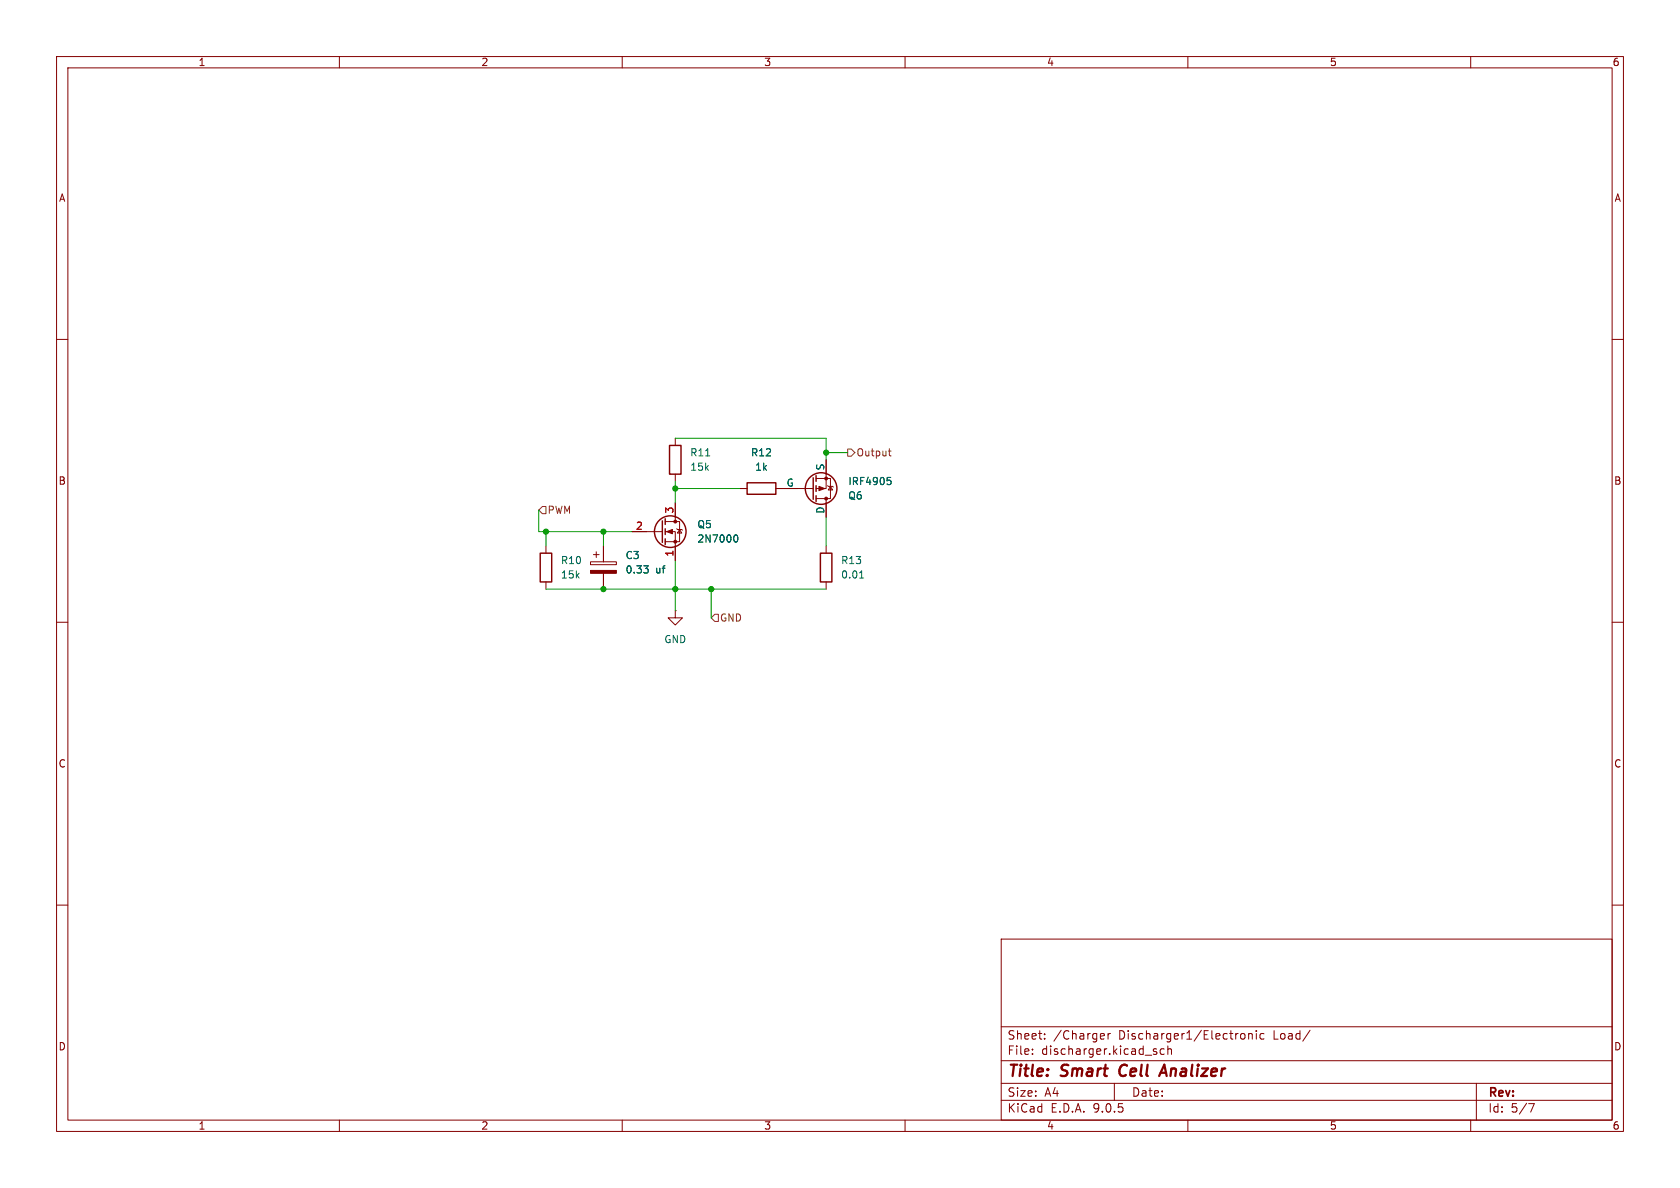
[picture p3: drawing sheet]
<svg xmlns="http://www.w3.org/2000/svg" width="297mm" height="210mm" viewBox="0 0 297 210" stroke-linecap="round" stroke-linejoin="round" font-family="sans-serif">
<g fill="none" stroke="#840000" stroke-width=".18">
<path d="M10 10h277v190h-277zM12 12h273v186h-273zM60 10v2M110 10v2M160 10v2M210 10v2M260 10v2M10 60h2M119.4 77.5v1.2M285 60h2M96.5 96.5v1.3M104.4 99.3h4.6v.5h-4.6z"/>
<path d="M104.9 98h1M105.4 97.5v1.1M106.7 96.5v2.8M111.8 94h5.3M117.6 92.2h2.5v3.6h-2.5M117.6 94h1.8v5.1M119.4 83.8v1.3M119.4 88.9v3.3M119.6 93.5l.2 .1h.7l.1 .1M120.1 93.6l.4 .6h-.7zM130.8 86.4h1.3M137.2 86.4h6.6"/>
<path d="M144.3 84.6h2.5v3.5h-2.5M146 81.3v5.1h-1.7M146 88.1v3.3M146 96.5v1.3M146.3 85.9l.1 .1h.8l.1 .1M146.8 86l.4 .6h-.8zM10 110h2M96.5 102.9v1.2M106.7 101.3v2.8M119.4 108v1.2h1.2l-1.2 1.3-1.3-1.3h1.3M119.4 108h.1M146 102.9v1.2"/>
<path d="M285 110h2M10 160h2M177 166h108v32h-108zM285 160h2M60 198v2M110 198v2M160 198v2M177 194.5h108M177 191.5h108M177 187.5h108M177 181.5h108M182.5 186.3v.1"/>
<path d="M182.5 185.5v.1M184.7 183.6v.1M184.7 182.8v.1M195 182.7l.2 .4-.7 .1M195.2 183.6l-.2 .1M195.9 182.7v1M196.3 182.7l-.3 .1-.1 .2M197 191.5v3M204.1 185.9l.4 .1v.2l-.2 .2h-.3M204.1 185.4l.4 .1M205.8 185.5l-.4-.1-.3 .3v.4l.1 .2h.6M206.5 185.5l.2-.1 .3 .1 .1 .9"/>
<path d="M206.5 184.9v1.5M210 198v2M219.5 182.8l.3-.1 .3 .3v.4l-.1 .2h-.5M220.7 182.8l.3-.1 .3 .1 .1 .9M220.7 182.7v1M222.1 182.2v.1M222.1 182.7v1M223.5 182.8l-.5-.1-.3 .3v.4l.2 .2h.6M231.6 182.1l-1.3 2M260 198v2M261 191.5v6.5M270.2 195.1h1l-.6 1.5"/>
</g>
<path d="M198.2 188.5a1.27 1.27 0 0 0 0 1.6M204.9 190.2l.9-2 .5 2M205.2 189.6h.9" fill="none" stroke="#840000" stroke-width=".4"/>
<g fill="none" stroke="#840000" stroke-width=".25">
<path d="M118.4 78.7h2v5.1h-2zM95.5 97.8h2v5.1h-2zM117.1 92.1v3.8M117.6 91.7v1M117.6 93.5v1M117.6 95.3v1M132.1 85.3h5.1v2.1h-5.1zM143.8 84.5v3.8M144.3 84.1v1M144.3 85.9v1M144.3 87.6v1M145 97.8h2.1v5.1h-2.1z"/>
<circle cx="118.5" cy="94" r="2.79"/>
<circle cx="145.2" cy="86.4" r="2.79"/>
</g>
<g fill="#840000" stroke="#840000" stroke-width=".18">
<path d="M117.9 94l1-.4v.8z"/>
<path d="M104.4 100.8h4.6v.5h-4.6z"/>
<path d="M144.8 86l1 .4-1 .3z"/>
<circle cx="119.4" cy="92.2" r=".25"/>
<circle cx="119.4" cy="95.8" r=".25"/>
<circle cx="146" cy="88.1" r=".25"/>
<circle cx="146" cy="84.6" r=".25"/>
</g>
<path d="M124.8 80.6h.7M129.9 94.6h.1a.68 .68 0 0 1 .5 .6 .68 .68 0 0 1-.5 .6h-.1M156.9 84.4h.6M157 84.9h.3l.2 .2-.1 .5-.4 .1M113.8 100h.8l-.4 .5M114.5 100.6l.1 .1-.1 .5M152 102.2h.7M152.2 101.1l.1-.2v1.3" fill="none" stroke="#006464" stroke-width=".18"/>
<path d="M149.9 79.4h.6l.6 .6-.6 .6h-.6zM157 79.7h.5M157.2 79.3v1.1l.3 .2M95.9 89.5h.6v1.3h-.6l-.7-.6zM126.4 108.6h.6v1.3h-.6l-.7-.7z" fill="none" stroke="#725600" stroke-width=".18"/>
<path d="M119.4 77.5h26.6v3.8M95.2 90.2v3.8h16.6M96.5 94v2.5M106.7 94v2.5M119.4 86.4h11.4M119.4 85.1v3.8M119.4 99.1v8.9M146 91.4v5.1M146 80h3.9M96.5 104.1h49.5M125.7 104.1v5.1" fill="none" stroke="#009600" stroke-width=".18"/>
<g fill="#009600" stroke="#009600" stroke-width=".18">
<circle cx="119.4" cy="86.4" r=".46"/>
<circle cx="106.7" cy="104.1" r=".46"/>
<circle cx="106.7" cy="94" r=".46"/>
<circle cx="146" cy="80" r=".46"/>
<circle cx="125.7" cy="104.1" r=".46"/>
<circle cx="96.5" cy="94" r=".46"/>
<circle cx="119.4" cy="104.1" r=".46"/>
</g>
<g font-size="2.8" fill="#840000">
<text x="178" y="190.9">Title:</text>
<text x="187.7" y="190.9">Smart</text>
<text x="198.7" y="190.9">Cell</text>
<text x="206.9" y="190.9">Analizer</text>
</g>
<g font-size="2.1" fill="#840000">
<text x="178" y="184">Sheet:</text>
<text x="186.2" y="184">/Charger</text>
<text x="197.8" y="184">Discharger1/Electronic</text>
<text x="225.3" y="184">Load/</text>
<text x="178" y="186.7">File:</text>
<text x="184.1" y="186.7">discharger.kicad_sch</text>
<text x="178" y="196.9">KiCad</text>
<text x="178" y="194.1">Size:</text>
<text x="184.7" y="194.1">A4</text>
<text x="185.7" y="196.9">E.D.A.</text>
<text x="193.3" y="196.9">9.0.5</text>
<text x="200" y="194.1">Date:</text>
<text x="263" y="194.3">Rev:</text>
<text x="263" y="196.9">Id:</text>
<text x="267.1" y="196.9">5/7</text>
</g>
<g font-size="1.8" fill="#840000">
<text x="35" y="11.9">1</text>
<text x="85" y="11.9">2</text>
<text x="135" y="11.9">3</text>
<text x="185" y="11.9">4</text>
<text x="235" y="11.9">5</text>
<text x="285" y="11.9">6</text>
<text x="10.3" y="35.9">A</text>
<text x="285.3" y="35.9">A</text>
<text x="10.3" y="85.9">B</text>
<text x="285.3" y="85.9">B</text>
<text x="10.3" y="135.9">C</text>
<text x="285.3" y="135.9">C</text>
<text x="10.3" y="185.9">D</text>
<text x="285.3" y="185.9">D</text>
<text x="35" y="199.9">1</text>
<text x="85" y="199.9">2</text>
<text x="135" y="199.9">3</text>
<text x="185" y="199.9">4</text>
<text x="235" y="199.9">5</text>
<text x="285" y="199.9">6</text>
</g>
<g font-size="1.8" fill="#006464">
<text x="121.9" y="83.4">15k</text>
<text x="121.9" y="80.9">R11</text>
<text x="132.7" y="80.9">R12</text>
<text x="133.4" y="83.4">1k</text>
<text x="145.8" y="83.3" transform="rotate(-90 145.8 83.3)">S</text>
<text x="139" y="86.1">G</text>
<text x="149.9" y="88.5">Q6</text>
<text x="149.9" y="86">IRF4905</text>
<text x="123.2" y="93.6">Q5</text>
<text x="145.8" y="90.9" transform="rotate(-90 145.8 90.9)">D</text>
<text x="99.1" y="99.9">R10</text>
<text x="110.5" y="99">C3</text>
<text x="110.5" y="101.6">0.33</text>
<text x="115.9" y="101.6">uf</text>
<text x="123.2" y="96.1">2N7000</text>
<text x="148.6" y="99.9">R13</text>
<text x="99.1" y="102.5">15k</text>
<text x="148.6" y="102.5">0.01</text>
<text x="117.3" y="113.9">GND</text>
</g>
<g font-size="1.8" fill="#725600">
<text x="151.3" y="80.9">Output</text>
<text x="96.7" y="91">PWM</text>
<text x="127.2" y="110.1">GND</text>
</g>
<g font-size="1.8" fill="#a90000">
<text x="112.3" y="93.7">2</text>
<text x="119.1" y="90.9" transform="rotate(-90 119.1 90.9)">3</text>
<text x="119.1" y="98.5" transform="rotate(-90 119.1 98.5)">1</text>
</g>
</svg>
